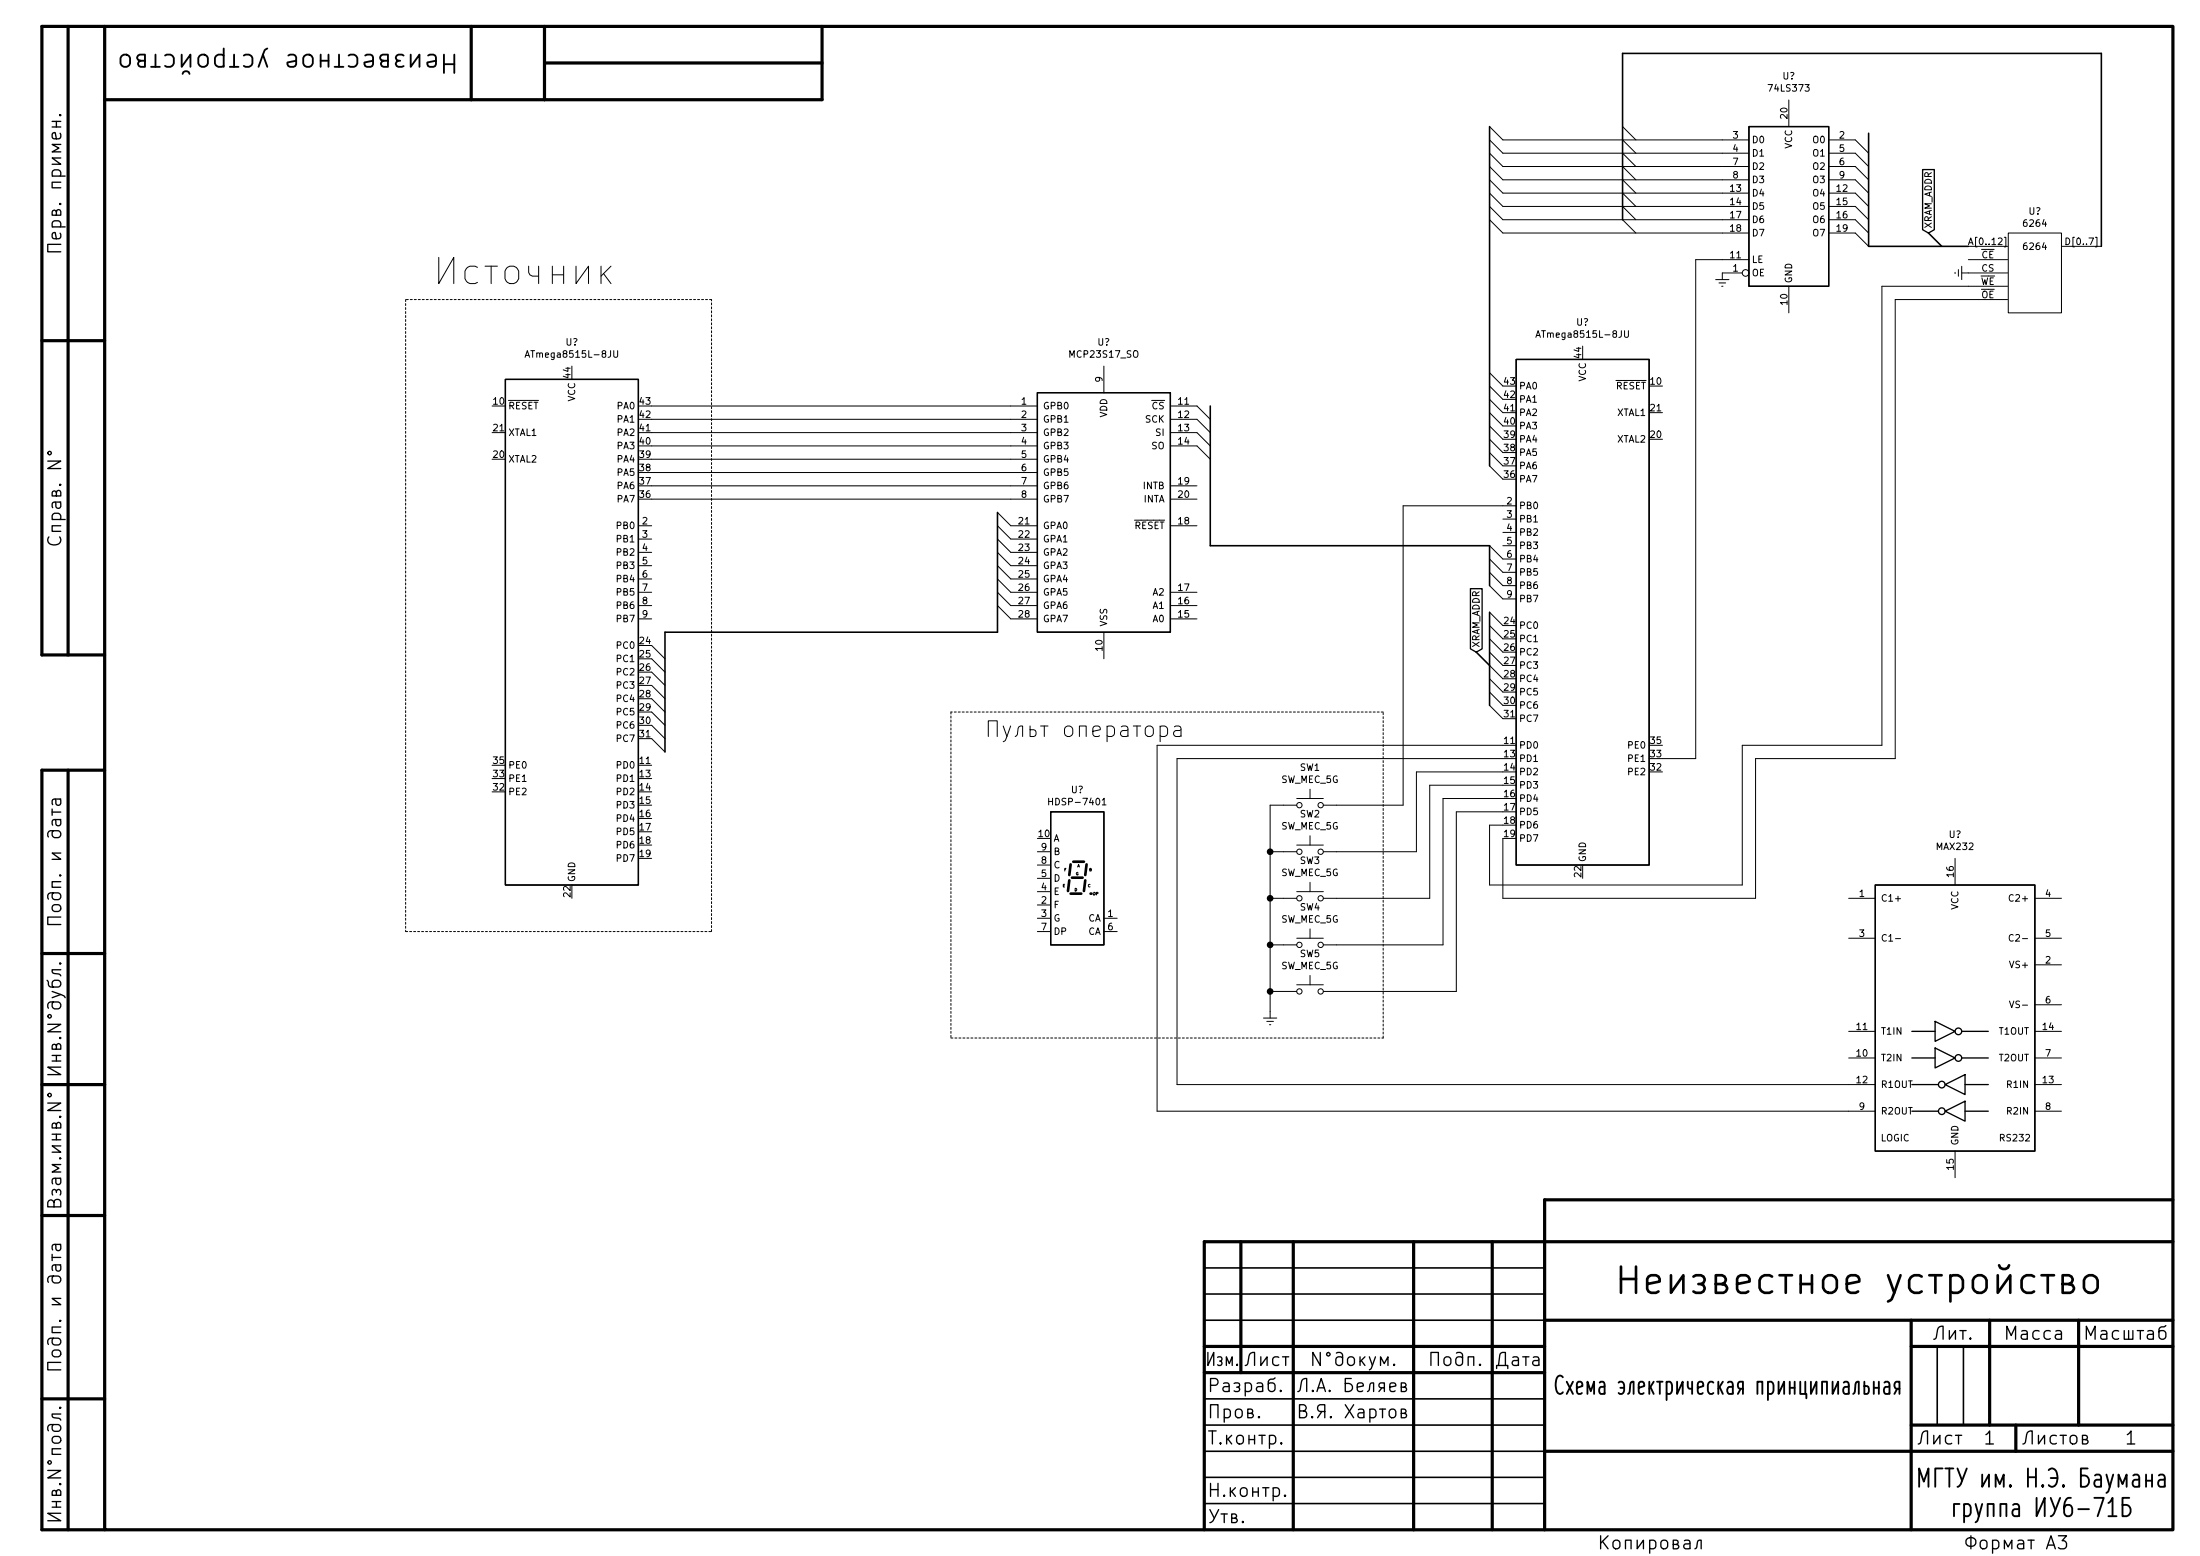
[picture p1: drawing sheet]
EESchema Schematic File Version 4
EELAYER 30 0
EELAYER END
$Descr A3 16535 11693
encoding utf-8
Sheet 1 1
Title "Схема электрическая принципиальная"
Date ""
Rev ""
Comp "МГТУ им. Н.Э. Баумана\\nгруппа ИУ6-71Б"
Comment1 "Неизвестное устройство"
Comment2 "Л.А. Беляев"
Comment3 "В.Я. Хартов"
Comment4 ""
$EndDescr
$Comp
L MCU_Microchip_ATmega:ATmega8515L-8JU U?
U 1 1
P 4300 4750
F 0 "U?" H 4300 6931 50  0000 C CNN
F 1 "ATmega8515L-8JU" H 4300 6840 50  0000 C CNN
F 2 "Package_LCC:PLCC-44" H 4300 4750 50  0001 C CIN
F 3 "http://ww1.microchip.com/downloads/en/DeviceDoc/doc2512.pdf" H 4300 4750 50  0001 C CNN
	1    4300 4750
	1    0    0    -1  
$EndComp
$Comp
L MCU_Microchip_ATmega:ATmega8515L-8JU U?
U 1 1
P 11900 4600
F 0 "U?" H 11900 6781 50  0000 C CNN
F 1 "ATmega8515L-8JU" H 11900 6690 50  0000 C CNN
F 2 "Package_LCC:PLCC-44" H 11900 4600 50  0001 C CIN
F 3 "http://ww1.microchip.com/downloads/en/DeviceDoc/doc2512.pdf" H 11900 4600 50  0001 C CNN
	1    11900 4600
	-1   0    0    -1  
$EndComp
$Comp
L Interface_Expansion:MCP23S17_SO U?
U 1 1
P 8300 3850
F 0 "U?" H 8300 5131 50  0000 C CNN
F 1 "MCP23S17_SO" H 8300 5040 50  0000 C CNN
F 2 "Package_SO:SOIC-28W_7.5x17.9mm_P1.27mm" H 8500 2850 50  0001 L CNN
F 3 "http://ww1.microchip.com/downloads/en/DeviceDoc/20001952C.pdf" H 8500 2750 50  0001 L CNN
	1    8300 3850
	-1   0    0    -1  
$EndComp
Wire Wire Line
	4900 3050 7600 3050
Wire Wire Line
	7600 3150 4900 3150
Wire Wire Line
	4900 3250 7600 3250
Wire Wire Line
	7600 3350 4900 3350
Wire Wire Line
	4900 3450 7600 3450
Wire Wire Line
	7600 3550 4900 3550
Wire Wire Line
	4900 3650 7600 3650
Wire Wire Line
	7600 3750 4900 3750
Entry Wire Line
	4900 4850 5000 4950
Entry Wire Line
	4900 4950 5000 5050
Entry Wire Line
	4900 5050 5000 5150
Entry Wire Line
	4900 5150 5000 5250
Entry Wire Line
	4900 5250 5000 5350
Entry Wire Line
	4900 5350 5000 5450
Entry Wire Line
	4900 5450 5000 5550
Entry Wire Line
	4900 5550 5000 5650
Wire Bus Line
	5000 4750 7500 4750
Entry Wire Line
	7500 3850 7600 3950
Entry Wire Line
	7500 3950 7600 4050
Entry Wire Line
	7500 4050 7600 4150
Entry Wire Line
	7500 4150 7600 4250
Entry Wire Line
	7500 4250 7600 4350
Entry Wire Line
	7500 4350 7600 4450
Entry Wire Line
	7500 4450 7600 4550
Entry Wire Line
	7500 4550 7600 4650
Entry Wire Line
	11200 4400 11300 4500
Entry Wire Line
	11200 4300 11300 4400
Entry Wire Line
	11200 4200 11300 4300
Entry Wire Line
	11200 4100 11300 4200
Wire Bus Line
	9100 4100 11200 4100
Entry Wire Line
	9000 3050 9100 3150
Entry Wire Line
	9000 3150 9100 3250
Entry Wire Line
	9000 3250 9100 3350
Entry Wire Line
	9000 3350 9100 3450
$Comp
L Switch:SW_MEC_5G SW1
U 1 1
P 9850 6050
F 0 "SW1" H 9850 6335 50  0000 C CNN
F 1 "SW_MEC_5G" H 9850 6244 50  0000 C CNN
F 2 "" H 9850 6250 50  0001 C CNN
F 3 "http://www.apem.com/int/index.php?controller=attachment&id_attachment=488" H 9850 6250 50  0001 C CNN
	1    9850 6050
	1    0    0    -1  
$EndComp
$Comp
L power:Earth #PWR?
U 1 1
P 9550 7600
F 0 "#PWR?" H 9550 7350 50  0001 C CNN
F 1 "Earth" H 9550 7450 50  0001 C CNN
F 2 "" H 9550 7600 50  0001 C CNN
F 3 "~" H 9550 7600 50  0001 C CNN
	1    9550 7600
	1    0    0    -1  
$EndComp
$Comp
L Switch:SW_MEC_5G SW2
U 1 1
P 9850 6400
F 0 "SW2" H 9850 6685 50  0000 C CNN
F 1 "SW_MEC_5G" H 9850 6594 50  0000 C CNN
F 2 "" H 9850 6600 50  0001 C CNN
F 3 "http://www.apem.com/int/index.php?controller=attachment&id_attachment=488" H 9850 6600 50  0001 C CNN
	1    9850 6400
	1    0    0    -1  
$EndComp
$Comp
L Switch:SW_MEC_5G SW3
U 1 1
P 9850 6750
F 0 "SW3" H 9850 7035 50  0000 C CNN
F 1 "SW_MEC_5G" H 9850 6944 50  0000 C CNN
F 2 "" H 9850 6950 50  0001 C CNN
F 3 "http://www.apem.com/int/index.php?controller=attachment&id_attachment=488" H 9850 6950 50  0001 C CNN
	1    9850 6750
	1    0    0    -1  
$EndComp
$Comp
L Switch:SW_MEC_5G SW4
U 1 1
P 9850 7100
F 0 "SW4" H 9850 7385 50  0000 C CNN
F 1 "SW_MEC_5G" H 9850 7294 50  0000 C CNN
F 2 "" H 9850 7300 50  0001 C CNN
F 3 "http://www.apem.com/int/index.php?controller=attachment&id_attachment=488" H 9850 7300 50  0001 C CNN
	1    9850 7100
	1    0    0    -1  
$EndComp
$Comp
L Switch:SW_MEC_5G SW5
U 1 1
P 9850 7450
F 0 "SW5" H 9850 7735 50  0000 C CNN
F 1 "SW_MEC_5G" H 9850 7644 50  0000 C CNN
F 2 "" H 9850 7650 50  0001 C CNN
F 3 "http://www.apem.com/int/index.php?controller=attachment&id_attachment=488" H 9850 7650 50  0001 C CNN
	1    9850 7450
	1    0    0    -1  
$EndComp
Wire Wire Line
	9650 6050 9550 6050
Wire Wire Line
	9550 6050 9550 6400
Wire Wire Line
	9650 6400 9550 6400
Connection ~ 9550 6400
Wire Wire Line
	9550 6400 9550 6750
Wire Wire Line
	9650 6750 9550 6750
Connection ~ 9550 6750
Wire Wire Line
	9550 6750 9550 7100
Wire Wire Line
	9650 7100 9550 7100
Connection ~ 9550 7100
Wire Wire Line
	9550 7100 9550 7450
Wire Wire Line
	9650 7450 9550 7450
Connection ~ 9550 7450
Wire Wire Line
	9550 7450 9550 7600
$Comp
L 74xx:74LS373 U?
U 1 1
P 13450 1550
F 0 "U?" H 13450 2531 50  0000 C CNN
F 1 "74LS373" H 13450 2440 50  0000 C CNN
F 2 "" H 13450 1550 50  0001 C CNN
F 3 "http://www.ti.com/lit/gpn/sn74LS373" H 13450 1550 50  0001 C CNN
	1    13450 1550
	1    0    0    -1  
$EndComp
Entry Wire Line
	11200 2800 11300 2900
Entry Wire Line
	11200 2900 11300 3000
Entry Wire Line
	11200 3000 11300 3100
Entry Wire Line
	11200 3100 11300 3200
Entry Wire Line
	11200 3200 11300 3300
Entry Wire Line
	11200 3300 11300 3400
Entry Wire Line
	11200 3400 11300 3500
Entry Wire Line
	11200 3500 11300 3600
Entry Wire Line
	11200 950  11300 1050
Entry Wire Line
	11200 1050 11300 1150
Entry Wire Line
	11200 1150 11300 1250
Entry Wire Line
	11200 1250 11300 1350
Entry Wire Line
	11200 1350 11300 1450
Entry Wire Line
	11200 1450 11300 1550
Entry Wire Line
	11200 1550 11300 1650
Entry Wire Line
	11200 1650 11300 1750
$Comp
L power:Earth #PWR?
U 1 1
P 12950 2050
F 0 "#PWR?" H 12950 1800 50  0001 C CNN
F 1 "Earth" H 12950 1900 50  0001 C CNN
F 2 "" H 12950 2050 50  0001 C CNN
F 3 "~" H 12950 2050 50  0001 C CNN
	1    12950 2050
	1    0    0    -1  
$EndComp
Wire Wire Line
	12950 1750 11300 1750
Wire Wire Line
	12950 1950 12750 1950
Wire Wire Line
	12750 1950 12750 5700
Wire Wire Line
	12750 5700 12500 5700
$Comp
L Interface_UART:MAX232 U?
U 1 1
P 14700 7650
F 0 "U?" H 14700 9031 50  0000 C CNN
F 1 "MAX232" H 14700 8940 50  0000 C CNN
F 2 "" H 14750 6600 50  0001 L CNN
F 3 "http://www.ti.com/lit/ds/symlink/max232.pdf" H 14700 7750 50  0001 C CNN
	1    14700 7650
	1    0    0    -1  
$EndComp
Wire Wire Line
	8700 5600 11300 5600
Wire Wire Line
	8700 5600 8700 8350
Wire Wire Line
	8850 8150 8850 5700
Wire Wire Line
	8850 5700 11300 5700
$Comp
L custom:6264 U?
U 1 1
P 15300 1700
F 0 "U?" H 15300 1815 50  0000 C CNN
F 1 "6264" H 15300 1724 50  0000 C CNN
F 2 "" H 15300 1700 50  0001 C CNN
F 3 "" H 15300 1700 50  0001 C CNN
	1    15300 1700
	1    0    0    -1  
$EndComp
Entry Wire Line
	13950 1050 14050 1150
Entry Wire Line
	13950 1150 14050 1250
Entry Wire Line
	13950 1250 14050 1350
Entry Wire Line
	13950 1350 14050 1450
Entry Wire Line
	13950 1450 14050 1550
Entry Wire Line
	13950 1550 14050 1650
Entry Wire Line
	13950 1650 14050 1750
Entry Wire Line
	13950 1750 14050 1850
Entry Wire Line
	19000 -1200 19100 -1100
Entry Wire Line
	20150 -600 20250 -500
Wire Wire Line
	10050 6050 10550 6050
Wire Wire Line
	10550 6050 10550 3800
Wire Wire Line
	10550 3800 11300 3800
Wire Wire Line
	11300 5800 10650 5800
Wire Wire Line
	10650 5800 10650 6400
Wire Wire Line
	10050 6400 10650 6400
Wire Wire Line
	10750 6750 10750 5900
Wire Wire Line
	10750 5900 11300 5900
Wire Wire Line
	10050 6750 10750 6750
Wire Wire Line
	11300 6000 10850 6000
Wire Wire Line
	10850 6000 10850 7100
Wire Wire Line
	10050 7100 10850 7100
Wire Wire Line
	10950 7450 10950 6100
Wire Wire Line
	10950 6100 11300 6100
Wire Wire Line
	10050 7450 10950 7450
Wire Wire Line
	8850 8150 13900 8150
Wire Wire Line
	8700 8350 13900 8350
Wire Wire Line
	14800 2150 14150 2150
Wire Wire Line
	14150 2150 14150 5600
Wire Wire Line
	14150 5600 13100 5600
Wire Wire Line
	13100 5600 13100 6650
Wire Wire Line
	13100 6650 11200 6650
Wire Wire Line
	11200 6200 11300 6200
Wire Wire Line
	11300 6300 11300 6750
Wire Wire Line
	11300 6750 13200 6750
Wire Wire Line
	13200 5700 14250 5700
Wire Wire Line
	14250 5700 14250 2250
Wire Wire Line
	14250 2250 14800 2250
$Comp
L power:Earth #PWR?
U 1 1
P 14800 2050
F 0 "#PWR?" H 14800 1800 50  0001 C CNN
F 1 "Earth" H 14800 1900 50  0001 C CNN
F 2 "" H 14800 2050 50  0001 C CNN
F 3 "~" H 14800 2050 50  0001 C CNN
	1    14800 2050
	0    1    1    0   
$EndComp
Wire Bus Line
	15800 1850 15800 400 
Wire Bus Line
	15800 400  12200 400 
Entry Wire Line
	12200 950  12300 1050
Entry Wire Line
	12200 1050 12300 1150
Entry Wire Line
	12200 1150 12300 1250
Entry Wire Line
	12200 1250 12300 1350
Entry Wire Line
	12200 1350 12300 1450
Entry Wire Line
	12200 1450 12300 1550
Entry Wire Line
	12200 1550 12300 1650
Entry Wire Line
	12200 1650 12300 1750
Entry Wire Line
	11200 4600 11300 4700
Entry Wire Line
	11200 4700 11300 4800
Entry Wire Line
	11200 4800 11300 4900
Entry Wire Line
	11200 4900 11300 5000
Entry Wire Line
	11200 5000 11300 5100
Entry Wire Line
	11200 5100 11300 5200
Entry Wire Line
	11200 5200 11300 5300
Entry Wire Line
	11200 5300 11300 5400
Text GLabel 11100 4900 1    50   Input ~ 0
XRAM_ADDR
Entry Bus Bus
	11100 4900 11200 5000
Text GLabel 14500 1750 1    50   Input ~ 0
XRAM_ADDR
Entry Bus Bus
	14500 1750 14600 1850
$Comp
L Display_Character:HDSP-7401 U?
U 1 1
P 8100 6600
F 0 "U?" H 8100 7267 50  0000 C CNN
F 1 "HDSP-7401" H 8100 7176 50  0000 C CNN
F 2 "Display_7Segment:HDSP-7401" H 8100 6050 50  0001 C CNN
F 3 "https://docs.broadcom.com/docs/AV02-2553EN" H 8100 6600 50  0001 C CNN
	1    8100 6600
	1    0    0    -1  
$EndComp
Wire Wire Line
	11200 6650 11200 6200
Wire Wire Line
	13200 6750 13200 5700
Wire Notes Line
	7150 7800 10400 7800
Wire Notes Line
	10400 7800 10400 5350
Wire Notes Line
	10400 5350 7150 5350
Wire Notes Line
	7150 5350 7150 7800
Text Notes 7400 5550 0    118  ~ 0
Пульт оператора
Wire Notes Line
	3050 7000 5350 7000
Wire Notes Line
	5350 7000 5350 2250
Wire Notes Line
	5350 2250 3050 2250
Wire Bus Line
	14050 1850 14800 1850
Wire Wire Line
	11300 1650 12950 1650
Wire Wire Line
	11300 1550 12950 1550
Wire Wire Line
	11300 1450 12950 1450
Wire Wire Line
	11300 1350 12950 1350
Wire Wire Line
	11300 1250 12950 1250
Wire Wire Line
	11300 1150 12950 1150
Wire Wire Line
	11300 1050 12950 1050
Wire Notes Line
	3050 2250 3050 7000
Wire Bus Line
	11200 4100 11200 4400
Wire Bus Line
	9100 3050 9100 4100
Wire Bus Line
	11200 4600 11200 5300
Wire Bus Line
	12200 400  12200 1650
Wire Bus Line
	14050 1000 14050 1850
Wire Bus Line
	7500 3850 7500 4750
Wire Bus Line
	5000 4750 5000 5650
Wire Bus Line
	11200 950  11200 3500
Text Notes 3250 2150 0    197  ~ 0
Источник
$EndSCHEMATC
